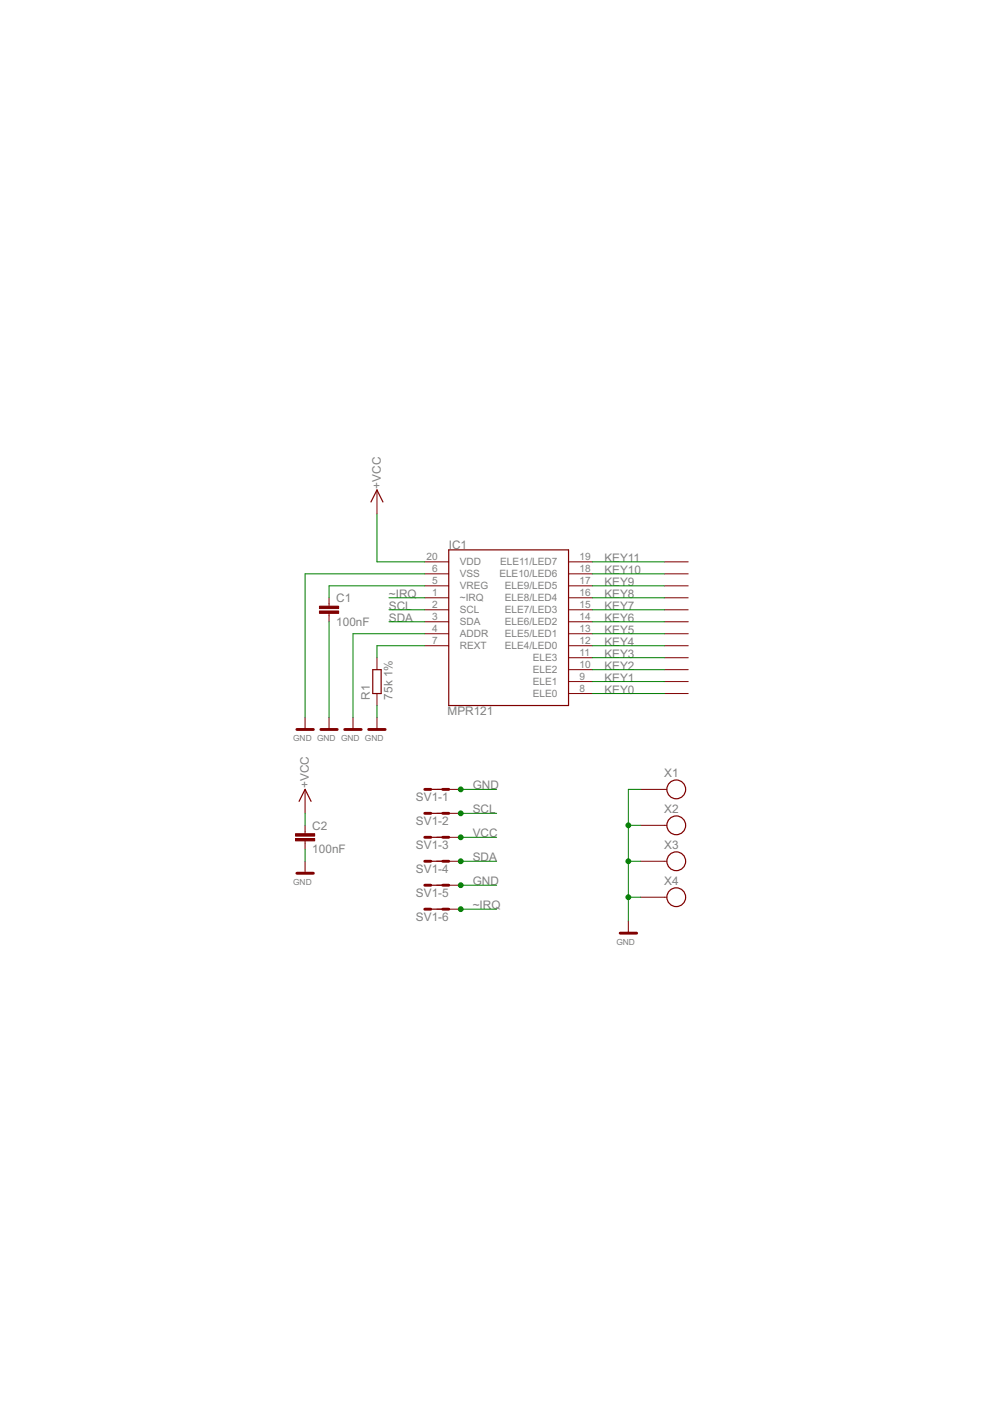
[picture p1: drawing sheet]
<svg xmlns="http://www.w3.org/2000/svg" width="210mm" height="297mm" viewBox="0 0 210 297" stroke-linecap="round" stroke-linejoin="round" font-family="sans-serif">
<g fill="none" stroke="#800000" stroke-width=".25">
<path d="M78.7 106.4l1.2-2.5 1.3 2.5M95.1 116.6h25.4v33h-25.4zM79 142h1.8v5h-1.8zM63.4 169.9l1.3-2.5 1.3 2.5M90.1 167.4h5M90.1 172.4h5M90.1 177.5h5M90.1 182.6h5M90.1 187.7h5M90.1 192.8h5"/>
<circle cx="143.4" cy="175" r="1.99"/>
<circle cx="143.4" cy="167.4" r="1.99"/>
<circle cx="143.4" cy="190.2" r="1.99"/>
<circle cx="143.4" cy="182.6" r="1.99"/>
</g>
<g fill="none" stroke="#800000" stroke-width=".21">
<path d="M79.9 103.9v5.1M90.1 119.1h5M120.5 119.1h5.1M140.8 119.1h5.1M69.8 126.7v1.8M69.8 130v1.8M79.9 139.4v2.6M90.1 121.7h5M90.1 124.2h5M90.1 126.7h5M90.1 129.3h5M90.1 131.8h5"/>
<path d="M90.1 134.4h5M90.1 136.9h5M120.5 121.7h5.1M120.5 124.2h5.1M120.5 126.7h5.1M120.5 129.3h5.1M120.5 131.8h5.1M120.5 134.4h5.1M120.5 136.9h5.1M120.5 139.4h5.1M140.8 121.7h5.1M140.8 124.2h5.1"/>
<path d="M140.8 126.7h5.1M140.8 129.3h5.1M140.8 131.8h5.1M140.8 134.4h5.1M140.8 136.9h5.1M140.8 139.4h5.1M64.7 152.1v2.6M69.8 152.1v2.6M74.8 152.1v2.6M79.9 147v2.6M79.9 152.1v2.6M120.5 142h5.1"/>
<path d="M120.5 144.5h5.1M120.5 147h5.1M140.8 142h5.1M140.8 144.5h5.1M140.8 147h5.1M64.7 167.4v5M64.7 175v1.8M64.7 178.3v1.8M92.6 167.4h5.1M92.6 172.4h5.1M92.6 177.5h5.1M135.8 167.4h5.6"/>
<path d="M135.8 175h5.6M64.7 182.6v2.5M92.6 182.6h5.1M92.6 187.7h5.1M92.6 192.8h5.1M133.2 195.3v2.5M135.8 182.6h5.6M135.8 190.2h5.6"/>
</g>
<g fill="none" stroke="#800000" stroke-width=".61">
<path d="M62.9 154.7h3.5M68 154.7h3.5M73.1 154.7h3.5M78.2 154.7h3.5M90.1 167.4h1.2M90.1 172.4h1.2M90.1 177.5h1.2M93.9 167.4h1.2M93.9 172.4h1.2M93.9 177.5h1.2M62.9 185.1h3.5M90.1 182.6h1.2"/>
<path d="M90.1 187.7h1.2M90.1 192.8h1.2M93.9 182.6h1.2M93.9 187.7h1.2M93.9 192.8h1.2M131.5 197.8h3.5"/>
</g>
<g fill="#800000" stroke="#800000" stroke-width=".21">
<path d="M62.7 177.8h4v.5h-4z"/>
<path d="M62.7 176.8h4v.5h-4z"/>
<path d="M67.7 129.5h4.1v.5h-4.1z"/>
<path d="M67.7 128.5h4.1v.5h-4.1z"/>
</g>
<g fill="none" stroke="#008000" stroke-width=".21">
<path d="M79.9 109v10.1h10.2M125.6 119.1h15.2M69.8 131.8v20.3M82.5 126.7h7.6M82.5 129.3h7.6M82.5 131.8h7.6M90.1 124.2h-20.3v2.5M90.1 136.9h-10.2v2.5M90.1 121.7h-25.4v30.4M90.1 134.4h-15.3v17.7M125.6 124.2h15.2M125.6 126.7h15.2"/>
<path d="M125.6 129.3h15.2M125.6 131.8h15.2M125.6 136.9h15.2M125.6 121.7h15.2M125.6 134.4h15.2M125.6 139.4h15.2M79.9 149.6v2.5M125.6 142h15.2M125.6 144.5h15.2M125.6 147h15.2M64.7 172.4v2.6M97.7 172.4h7.6"/>
<path d="M97.7 167.4h7.6M97.7 177.5h7.6M133.2 175h2.6M135.8 167.4h-2.6v27.9M64.7 180.1v2.5M97.7 192.8h7.6M97.7 182.6h7.6M97.7 187.7h7.6M133.2 182.6h2.6M133.2 190.2h2.6"/>
</g>
<g fill="#008000" stroke="#008000" stroke-width=".21">
<circle cx="97.7" cy="192.8" r=".51"/>
<circle cx="97.7" cy="172.4" r=".51"/>
<circle cx="97.7" cy="182.6" r=".51"/>
<circle cx="97.7" cy="167.4" r=".51"/>
<circle cx="97.7" cy="187.7" r=".51"/>
<circle cx="133.2" cy="190.2" r=".51"/>
<circle cx="133.2" cy="182.6" r=".51"/>
<circle cx="133.2" cy="175" r=".51"/>
<circle cx="97.7" cy="177.5" r=".51"/>
</g>
<g font-size="2.8" fill="#808080">
<text x="80.7" y="103.6" transform="rotate(-90 80.7 103.6)">+VCC</text>
<text x="95.2" y="116.3">IC1</text>
<text x="128.2" y="119.1">KEY11</text>
<text x="128.2" y="121.7">KEY10</text>
<text x="128.2" y="124.2">KEY9</text>
<text x="71.3" y="127.6">C1</text>
<text x="82.5" y="126.7">~IRQ</text>
<text x="82.5" y="129.3">SCL</text>
<text x="82.5" y="131.8">SDA</text>
<text x="128.2" y="126.7">KEY8</text>
<text x="128.2" y="129.3">KEY7</text>
<text x="128.2" y="131.8">KEY6</text>
<text x="71.3" y="132.7">100nF</text>
<text x="128.2" y="134.4">KEY5</text>
<text x="128.2" y="136.9">KEY4</text>
<text x="128.2" y="139.4">KEY3</text>
<text x="128.2" y="142">KEY2</text>
<text x="78.4" y="148.3" transform="rotate(-90 78.4 148.3)">R1</text>
<text x="83.2" y="148.3" transform="rotate(-90 83.2 148.3)">75k 1%</text>
<text x="128.2" y="144.5">KEY1</text>
<text x="128.2" y="147.1">KEY0</text>
<text x="94.9" y="151.6">MPR121</text>
<text x="65.5" y="167" transform="rotate(-90 65.5 167)">+VCC</text>
<text x="100.2" y="167.4">GND</text>
<text x="140.8" y="164.8">X1</text>
<text x="88.2" y="169.9">SV1-1</text>
<text x="100.2" y="172.4">SCL</text>
<text x="140.8" y="172.4">X2</text>
<text x="66.2" y="175.9">C2</text>
<text x="88.2" y="175">SV1-2</text>
<text x="100.2" y="177.5">VCC</text>
<text x="66.2" y="181">100nF</text>
<text x="88.2" y="180.1">SV1-3</text>
<text x="88.2" y="185.1">SV1-4</text>
<text x="100.2" y="182.6">SDA</text>
<text x="140.8" y="180.1">X3</text>
<text x="88.2" y="190.2">SV1-5</text>
<text x="100.2" y="187.7">GND</text>
<text x="140.8" y="187.7">X4</text>
<text x="88.2" y="195.3">SV1-6</text>
<text x="100.2" y="192.8">~IRQ</text>
</g>
<g font-size="2.4" fill="#808080">
<text x="90.4" y="118.8">20</text>
<text x="97.5" y="119.9">VDD</text>
<text x="106" y="119.9">ELE11/LED7</text>
<text x="122.9" y="118.8">19</text>
<text x="91.6" y="121.3">6</text>
<text x="91.6" y="123.8">5</text>
<text x="97.5" y="122.4">VSS</text>
<text x="97.5" y="125">VREG</text>
<text x="105.9" y="122.4">ELE10/LED6</text>
<text x="107.1" y="125">ELE9/LED5</text>
<text x="122.9" y="121.3">18</text>
<text x="122.9" y="123.8">17</text>
<text x="91.6" y="126.4">1</text>
<text x="91.6" y="128.9">2</text>
<text x="91.6" y="131.5">3</text>
<text x="97.5" y="127.5">~IRQ</text>
<text x="97.5" y="130">SCL</text>
<text x="107.1" y="127.5">ELE8/LED4</text>
<text x="107.1" y="130">ELE7/LED3</text>
<text x="122.9" y="126.4">16</text>
<text x="122.9" y="128.9">15</text>
<text x="122.9" y="131.5">14</text>
<text x="91.6" y="134">4</text>
<text x="91.6" y="136.5">7</text>
<text x="97.5" y="132.6">SDA</text>
<text x="97.5" y="135.1">ADDR</text>
<text x="97.5" y="137.7">REXT</text>
<text x="107.1" y="132.6">ELE6/LED2</text>
<text x="107.1" y="135.1">ELE5/LED1</text>
<text x="107.1" y="137.7">ELE4/LED0</text>
<text x="122.9" y="134">13</text>
<text x="122.9" y="136.5">12</text>
<text x="113" y="140.2">ELE3</text>
<text x="113" y="142.7">ELE2</text>
<text x="122.9" y="139.1">11</text>
<text x="122.9" y="141.6">10</text>
<text x="113" y="145.3">ELE1</text>
<text x="113" y="147.8">ELE0</text>
<text x="122.9" y="144.2">9</text>
<text x="122.9" y="146.7">8</text>
</g>
<g font-size="2" fill="#808080">
<text x="62.1" y="157.2">GND GND GND GND</text>
<text x="62.1" y="187.7">GND</text>
<text x="130.7" y="200.4">GND</text>
</g>
</svg>
